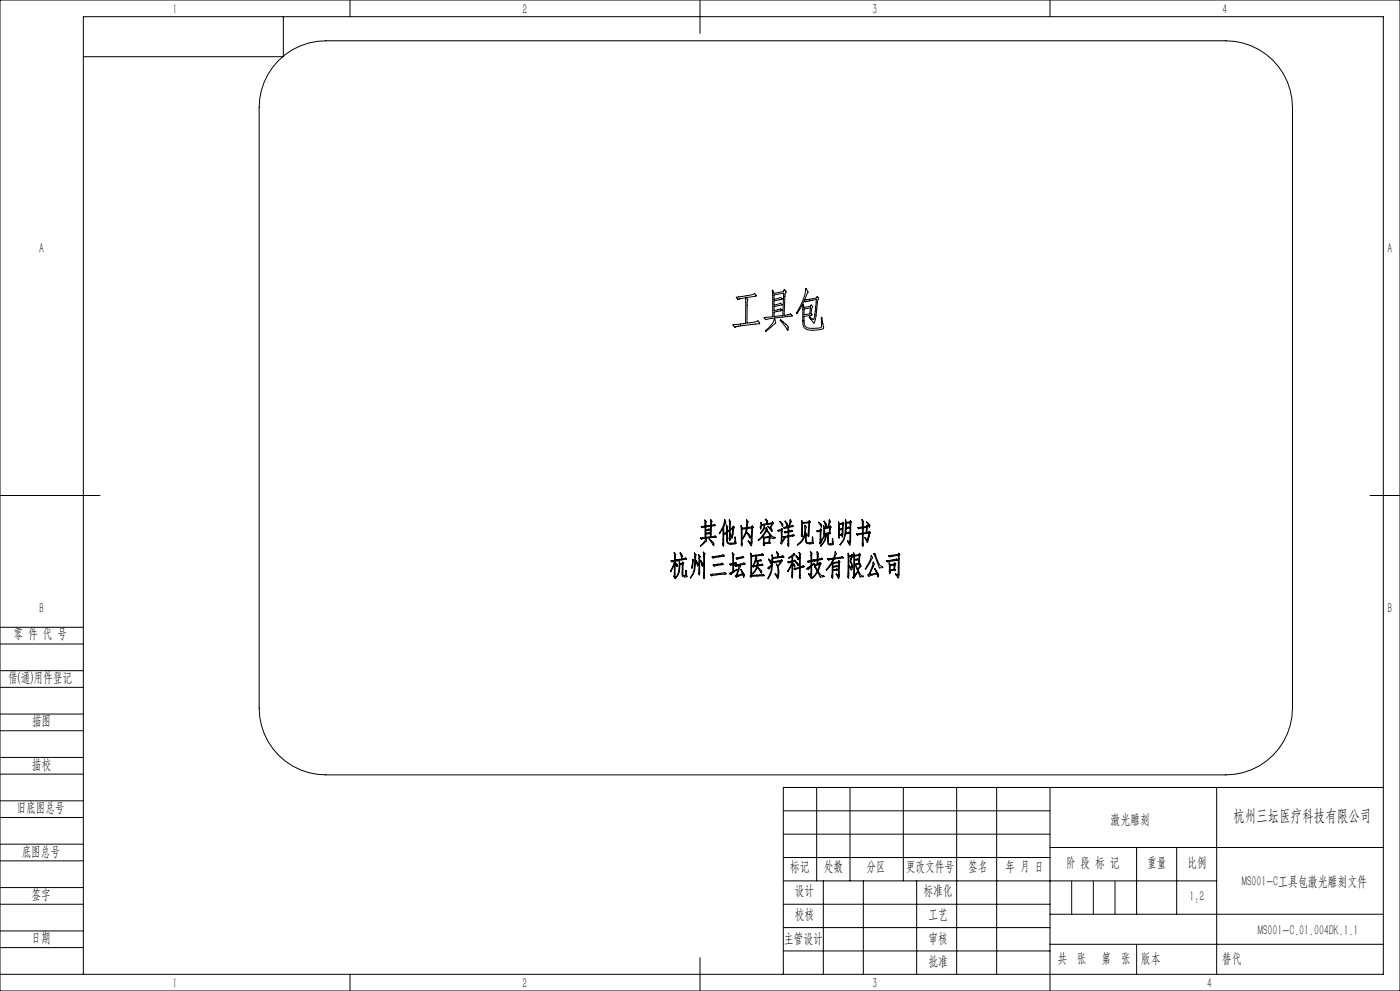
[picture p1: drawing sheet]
<svg xmlns="http://www.w3.org/2000/svg" width="420mm" height="297mm" viewBox="0 0 420 297" stroke-linecap="round" stroke-linejoin="round" font-family="sans-serif">
<g fill="none" stroke="#000" stroke-width=".3">
<path d="M0 0h420v297h-420zM83.6 18.1a20 20 0 0 1 14.1-5.9h270a20 20 0 0 1 20 20v180a20 20 0 0 1-20 20h-270a20 20 0 0 1-20-20v-180a20 20 0 0 1 5.9-14.1zM85 5v12h-60M105 0v5M210 0v10M315 0v5M220.9 89.1l3.6-.5 1.9-.6 .5 .7-3 .5 .4 .6-.2 7 2.4-.3 .9-.3 .5 .8-7.5 1-.5-.7 3.8-.4v-7.6l-2.3 .4zM231.7 87h.1l.3 .9 2.9-.5 .3-.6 .5 .5-.3 1.1-.3 6.1 2-.5 .4 .7-7.9 1.1-.5-.5 2.6-.4zM232.2 88.4l2.9-.5-.3 6.7-2.6 .3v-1.4l2.4-.5-.4-.5-2 .6v-1.2l2.4-.6-.5-.4-1.9 .5v-1.2l2.5-.6-.5-.4-2 .5zM232.3 95.7l.4 1.1-3 2.5v-.3a7.8 7.8 0 0 0 2.6-3.3zM234.1 95.8l2.2 1.9 .1 1.3-2.3-3zM240.8 91.3l.2-.1 .2 .9 1.9-.3 .3-.4 .4 .6a2.26 2.26 0 0 0-.5 2l.2 .5-2.3 .3v1.3a1.76 1.76 0 0 0 1.9 2.3l3.2-.2 .2-3.1 .6 3.3-.6 .3a6.7 6.7 0 0 1-5.2-.4l-.4-1z"/>
<path d="M241.2 92.6l1.9-.3-.2 1.8-1.7 .2zM241.7 86.6l.7 1-1 2.3 3.5-.6 .3-.4 .4 .6-.2 .3a25.8 25.8 0 0 1-1.2 7.1l-1.4-1.8 .1-.2 1.3 .8 .7-5.9-3.2 .7-.4-.4-2.2 3.9v-.4a17.2 17.2 0 0 0 2.6-7zM0 148.5h30M211.5 155.8l.4 .6-.2 1.2 1.5-.2v-1.7l.4 .6-.2 1.1 .9-.3 .3 .3-1.2 .3-.1 3.2 1.2-.3 .3 .4-4.4 .6-.3-.3 1.4-.2v-3.2l-.9 .3-.2-.4 1.1-.1zM211.7 157.9l1.5-.2-.1 3.2-1.3 .1v-.9l1.2-.2-.3-.3-.9 .2v-.7l1.2-.3-.3-.3-1 .3zM217.4 155.8l.4 .6-.7 1.5-.1 5.8-.3-.7 .2-4.6-1.1 1.5a8.6 8.6 0 0 0 1.6-3.9zM218.7 155.9l.5 .5-.1 2.2 .8-.9 .4 .3-.7 3.3-.6-1.1v1.8l-.3-.6 .1-2.3-.6 .4a4.4 4.4 0 0 0 .2 3.1l.7 .2 1.3-.1 .2-1.7 .2 1.9a2.74 2.74 0 0 1-2.6-.2l-.2-3-.5 .4-.3-.2 .8-.5-.1-2 .4 .5-.1 1.3 .6-.5zM219.1 158.9l.7-.5-.3 2.2-.4-.4zM224 155.7l.5 .7-.3 1.7 1.3-.2 .2-.3 .3 .4-.2 .3-.4 5.3-1-1.4 .9 .6 .2-4.6-1.4 .2-.1 1 .6 .6a.95 .95 0 0 1 .4 1.2l-1.1-1.6-1.1 1.9 .8-1.7 .3-1.4-1.3 .2v5.1l-.2-.5-.1-5.6 .3 .7 1.3-.2zM228.3 156.6l.1 .6 3.2-.5 .2-.3 .3 .5-.8 1.1 .2-1-3 .5-.3 1-.1-.6zM229.2 157.6l.3 .7-1.3 1.5zM229.7 155.6l.1 .1a.72 .72 0 0 1 .4 1.1z"/>
<path d="M229.9 158.1l.2 .7a4.1 4.1 0 0 0 2.5 2.3l-.9 .3-1.7-2.4-1 1.6 .2 .4 1.5-.2 .2-.3 .3 .4-.3 1.6 .1 .3-1.7 .2-.1 .5-.2-.6-.1-2.2-1.4 1.3v-.1a7.4 7.4 0 0 0 2.4-3.8zM230.4 157.7l.5 .4a.97 .97 0 0 1 .7 1.2zM233.4 158.9l.9-.2 .2-.3 .3 .3-.2 3.6 .9-1-1 1.7-.3-.3 .2-.7v-3l-.8 .2zM234 156.3l.8 .8-.1 .6zM235.6 156.1l.6 .9-.1 .7zM237.1 155.8l.3 .5-.6 1.4 .9-.3 .3 .3-1.4 .3v1.2l.9-.3 .3 .3-1.2 .3v1.1l1.4-.4 .3 .3-1.7 .3v3l-.3-.7 .1-2.2-1.2 .3-.3-.3 1.5-.3v-1.1l-.9 .2-.2-.2 1.1-.3v-1.1l-1.1 .3-.3-.3 1.6-.3zM240.5 156l.2 .6 1.9-.2 .2-.3 .3 .3-.5 4.4-.2-.5 .3-3.6-2 .2-.2 3.9zM241.5 157.4l.4 .5-.3 1.7 .4 .4-.1 2.4 .3 .2h1.4l.2-1.6 .2 1.9a2.64 2.64 0 0 1-2.2-.3l-.2-2.8a4.3 4.3 0 0 1-2.4 3.6 6.4 6.4 0 0 0 2.3-6zM245 159.1l1-.2 .2-.4 .3 .3-.2 .5-.1 2.9 .9-1.3 .1 .1-1.1 2a.57 .57 0 0 1-.1-.9l.1-3-.8 .3zM245.6 156.5a1.12 1.12 0 0 1 .8 1.5zM247.3 156.2a1.17 1.17 0 0 1 .5 1.6zM247.4 158.4l1.5-.2-.1 1.5-1.4 .2z"/>
<path d="M248.8 155.9l.4 .5-.7 1.6 .6-.4 .2 .4-.2 .6v1.3l-.6 .1 .1 .3v2.5a.66 .66 0 0 0 .6 .2 .66 .66 0 0 0 .5-.5l.1-1.2 .2 1.8-.5 .2a.88 .88 0 0 1-1.2-.3v-3l-.4 .1 .2 .3-.2 .3a4.5 4.5 0 0 1-1.6 3l-.1-.1a4.9 4.9 0 0 0 1.5-3.5l-.3 .1-.1 .6-.2-.7v-2.4l.3 .5 .9-.2zM251.5 156.4l.3 .6 .9-.2 .2-.3 .3 .4-.4 4.1-.2-.6-.8 .1-.1 .8-.2-.4zM251.8 157.3l1-.2-.2 3.2-.2-.2-.6 .1v-1.4l.8-.1-.2-.3-.6 .2zM253.6 155.8l.3 .8 1.1-.2 .1-.3 .3 .3-.2 .7-.2 6.4-.8-1.4 .7 .5 .1-5.9-1.1 .1v1.4l.7-.2 .2 .2-.9 .2-.1 1.3 .8-.2 .3 .3-1.2 .2-.6 1.9-1 1.4 1-1.7a18.6 18.6 0 0 0 .5-5.8zM258.6 155.7l.5 .6-.1 1.6 .9-.2 .2-.3 .3 .4-.3 1.8 .8-.4a.53 .53 0 0 1-.1 .9l-.6 2.5-.7-1.4 .7 .7 .4-2.1-1.6 .2-.1 3.8-.3-.9 .1-2.8-1.5 .3-.3-.3 1.8-.3v-1.6l-1 .3-.4-.3 1.4-.3zM259 158.2l1-.1-.2 1.5-.8 .1zM260 156.4l.9 .9v.7zM411 148.5h9M202.3 165.6l.4 .5-.1 1.8 .5-.2 .2 .4-.7 .1v.5a.78 .78 0 0 1 .5 1.1l-.5-.9-.2 4.5-.3-.8 .3-3.5-1.3 2.1 1.2-3-.7 .2-.3-.3 1.1-.2zM203.3 167.7l2.4-.5 .3 .3-2.5 .6zM203.8 168.4l.2 .5 .7-.1 .1-.3 .3 .3-.2 3.1a.56 .56 0 0 0 .2 .6 .56 .56 0 0 0 .6-.1l.1-1.4 .3 1.8a1 1 0 0 1-1.3-.1 1 1 0 0 1-.2-1.2l.1-2.4-.7 .1a4.5 4.5 0 0 1-1.3 4.1l-.1-.1a7.6 7.6 0 0 0 1.2-4.8zM204 165.7h.2a1.02 1.02 0 0 1 .4 1.4l-.1 .2z"/>
<path d="M207.9 167.7l-.3 2.6-.1-.5zM208.3 165.8l.5 .5-.1 .8a13.2 13.2 0 0 1-.8 5l-.8 1a8.9 8.9 0 0 0 1.3-6.8zM208.9 168.1a1.16 1.16 0 0 1 .4 1.5zM209.6 166.2l.4 .6-.2 5.6-.2-.6zM210.2 168a1.31 1.31 0 0 1 .5 1.7zM211 165.5l.5 .5-.3 7.4-.2-.5zM211.7 161.4l.3 .8-1.9 1.5zM212.8 161.5l1.3 1.2v.8zM213.2 172.2l4.3-.6 .3 .4-4.3 .6zM213.6 166.9l3.3-.6 .4 .3-2.6 .5a.73 .73 0 0 1-1.1-.2zM213.9 169.3l2.7-.5 .3 .3-2.7 .6zM219.1 169.3l.1 .1"/>
<path d="M219.7 165.8l.5 .4-.1 2.6 .6-.2 .3 .2-.9 .3v2.1l1-.4-1.9 1.4-.3-.3 .9-.6v-2.2l-.7 .2-.2-.2 .9-.3zM220.5 169.4l2.7-.7 .3 .3-1.6 .4 .2 .4-1 2.6 1.7-.4-.5-1.4 1 1.6-.2 .8-.3-.8-1.9 .7-.3-.4a3.9 3.9 0 0 0 1.1-3.1l-1 .3zM220.8 167.3l2-.6 .3 .4-2 .5zM225.2 165.8l.3 .7 3.2-.5 .3 .3-3.5 .5v5.6l3.5-.3 .3 .4-3.8 .2-.2 .3-.2-.3 .2-1.1zM226.7 166.8l.4 .5-.4 .8 1.5-.4 .3 .3-1 .2-.2 1.2 1.3-.4 .3 .4-1.6 .2-.1 .3 1.3 1.2v.7l-1.3-1.7-.6 1.1-.8 .8 .9-1.3 .3-1h-.3a.58 .58 0 0 1-1-.1l1.4-.2 .1-1.1-.6 .1-.6 .9zM229.2 161.3l1.6-.2-.1 1.4-1.4 .2zM230.6 167.6l.7 .5-.1 .7zM231.6 166.3l.3 .8 2.9-.5 .4 .3-3.3 .5a7.9 7.9 0 0 1-1.5 6.1l.9-2.3 .2-1.8-.8 1.1-.3-.3a2.04 2.04 0 0 0 1.2-2zM232.1 168.4l2.1-.4 .3-.3 .2 .5-1.3 1.6a6 6 0 0 1-.1 3.6l-.7-1.4 .7 .7a6.2 6.2 0 0 0-.4-3.6l.4 .5 .9-1.3-1.8 .4zM233 165.4a.91 .91 0 0 1 .4 1.4zM236.6 167.1l1.5-1.2 .3 .2-.6 .5v1.5l.7-.2 .2 .2-.9 .3v.4l.6 .5v.5l-.6-.8-.1 4.2-.2-.6 .1-3.5-1.3 2.1 1.2-2.8-.8 .3-.4-.3 1.3-.2v-1.4zM238.8 168.4l.6 .6v.5z"/>
<path d="M238.8 166.6a.89 .89 0 0 1 .6 1.2zM239.8 165.5l.4 .6-.1 3.8 .8-.4 .3 .3-1.1 .4-.1 3.1-.2-.5 .1-2.5-1.4 .5-.3-.3 1.7-.5zM242.4 160.4v.1M243.2 165.4l.4 .5-.1 2 1.7-.2v-2.3l.4 .5-.2 1.7 1.1-.3 .3 .3-1.4 .3v1.1l.4-.1 .2-.3 .3 .4-.9 2.2 .7 1 1.1 .6-1 .2-.9-1.5-1.7 1.8 1.5-2.1-.8-1.4 .4 .1 .6 1 .5-1.7-1.3 .4-.3-.3 .9-.2v-1.1l-.7 .2-.2-.2-.7 .2v1.1l.7-.4-.7 .7-.2 3.7-.8-1.3 .7 .5 .1-2.7-.9 .9-.4-.2 1.3-1v-1.2h-.3a.49 .49 0 0 1-.8-.1l1.1-.2zM248.3 167.5l1.8-.2 .5-1.9 .3 .5-.6 1.3 2.3-.4 .3 .3-2.7 .4-.4 .9 .1 .2 1.6-.2 .2-.3 .3 .3-.4 5-.8-1.3 .7 .5 .1-3.9-1.7 .2v.9l1.2-.3 .2 .3-1.4 .2v.8l1.2-.3 .2 .3-1.4 .2-.2 2.3-.2-.6 .2-4-.8 1.2-1 1v-.2l1.4-1.8 .7-1.3-.7 .1a.63 .63 0 0 1-1-.2zM254.4 165.8l.3 .8 .7-.1 .2-.4 .3 .4-.7 1.7a2.21 2.21 0 0 1 .2 2.7l-.7-1.3 .7 .6 .1-.7-.5-1.2 .4-1.5-.7 .1-.2 6.4-.2-.6zM256.1 165.8l.3 .6 1.3-.2 .1-.4 .3 .4-.3 2.5 .2 .3-1.3 .2 .6 1.4 .8-1.5 .2 .6-.9 1.1 .1 .3a2.27 2.27 0 0 0 1.5 1.7l-1 .1-1.5-3.6h-.2v3.2l1-1-1.1 1.8-.4-.3 .3-.7zM256.4 166.7l1.3-.2-.1 2.3-1.3 .2 .1-1.1 1.1-.2-.3-.3-.8 .3zM261.4 166.5l.3 .7-1.4 2.6-.7 .7a9.1 9.1 0 0 0 1.7-3.8zM261.9 168.5l.4 .6-1.4 3.1 2.1-.4-.6-1.3a2.22 2.22 0 0 1 1.2 2l-.2 .4-.3-1-2.4 .8-.3-.4a5.4 5.4 0 0 0 1.5-3.8zM262.2 165.9l.4 .1 1.4 3.4 .8 .7-1 .1zM266 168.1l2.9-.6 .3 .4-2.9 .5z"/>
<path d="M266.6 166.5l2.9-.4 .1-.3 .4 .4-.2 .4-.3 6.6-.9-1.1 .8 .3 .1-6-1.8 .3a.65 .65 0 0 1-1.1-.1zM266.7 168.8l.3 .4 1.2-.2 .2-.3 .3 .4-.3 1.5 .2 .2-1.5 .3-.1 .8-.2-.6zM267 169.5l1.3-.2-.1 1.3-1.1 .2zM0 193h25M0 188h25M0 206h25M0 201h25M0 219h25M0 214h25M0 232h25M0 227h25M245 236v28"/>
<path d="M255 236v28M271 236v28M287 236v56M299 236v56M315 236v61M365 236v56M415 236h-180v56M0 245h25M0 240h25M0 258h25M0 253h25M235 257h80"/>
<path d="M235 243h80M235 250h80M315 254h100M341 254v20M353 254v20M0 271h25M0 266h25M0 279h25M235 271h80M235 264h130M235 278h80M247 264v28"/>
<path d="M259 264v28M275 264v28M315 274h100M0 284h25M0 292h415v-287h-390v287M105 292v5M210 287v10M235 285h80M315 283h100"/>
</g>
<path d="M321.5 264v10M328 264v10M334.5 264v10M341 283v9" fill="none" stroke="#0a0605" stroke-width=".3"/>
<text font-size="4.9" x="370" y="246">杭州三坛医疗科技有限公司</text>
<g font-size="4.2">
<text x="51.8" y="4.1">1</text>
<text x="156.8" y="4.1">2</text>
<text x="261.8" y="4.1">3</text>
<text x="366.8" y="4.1">4</text>
<text x="11.8" y="75.9">A</text>
<text x="416.3" y="75.9">A</text>
<text x="11.8" y="183.6">B</text>
<text x="416.3" y="183.6">B</text>
<text x="4" y="191.3">零 件 代 号</text>
<text x="2.5" y="204.4">借(通)用件登记</text>
<text x="9.6" y="217.3">描图</text>
<text x="9.6" y="230.4">描校</text>
<text x="5" y="243.4">旧底图总号</text>
<text x="333.2" y="246.8">激光雕刻</text>
<text x="6.5" y="256.4">底图总号</text>
<text x="237" y="261.2">标记</text>
<text x="247.2" y="261.2">处数</text>
<text x="260" y="261.2">分区</text>
<text x="271.7" y="261.2">更改文件号</text>
<text x="290.5" y="261.2">签名</text>
<text x="301.7" y="261.2">年 月 日</text>
<text x="319.8" y="259.9">阶 段 标 记</text>
<text x="344.1" y="259.9">重量</text>
<text x="356.2" y="259.9">比例</text>
<text x="9.4" y="269.4">签字</text>
<text x="238.4" y="268.2">设计</text>
<text x="277" y="268.2">标准化</text>
<text x="372.6" y="265.4">MS001-C工具包激光雕刻文件</text>
<text x="238.4" y="275.3">校核</text>
<text x="278.5" y="275.3">工艺</text>
<text x="356.9" y="270.1">1:2</text>
<text x="377.4" y="280.2">MS001-C.01.004DK.1.1</text>
<text x="9.5" y="282.5">日期</text>
<text x="235.1" y="282.6">主管设计</text>
<text x="278.5" y="282.6">审核</text>
<text x="278.5" y="289.5">批准</text>
<text x="317.2" y="288.7">共 张</text>
<text x="330.5" y="288.7">第 张</text>
<text x="342.2" y="288.7">版本</text>
<text x="51.8" y="296.1">1</text>
<text x="156.8" y="296.1">2</text>
<text x="261.8" y="296.1">3</text>
<text x="362.1" y="296.1">4</text>
</g>
<text font-size="4.2" fill="#0a0605" x="366.6" y="288.7">替代</text>
</svg>
